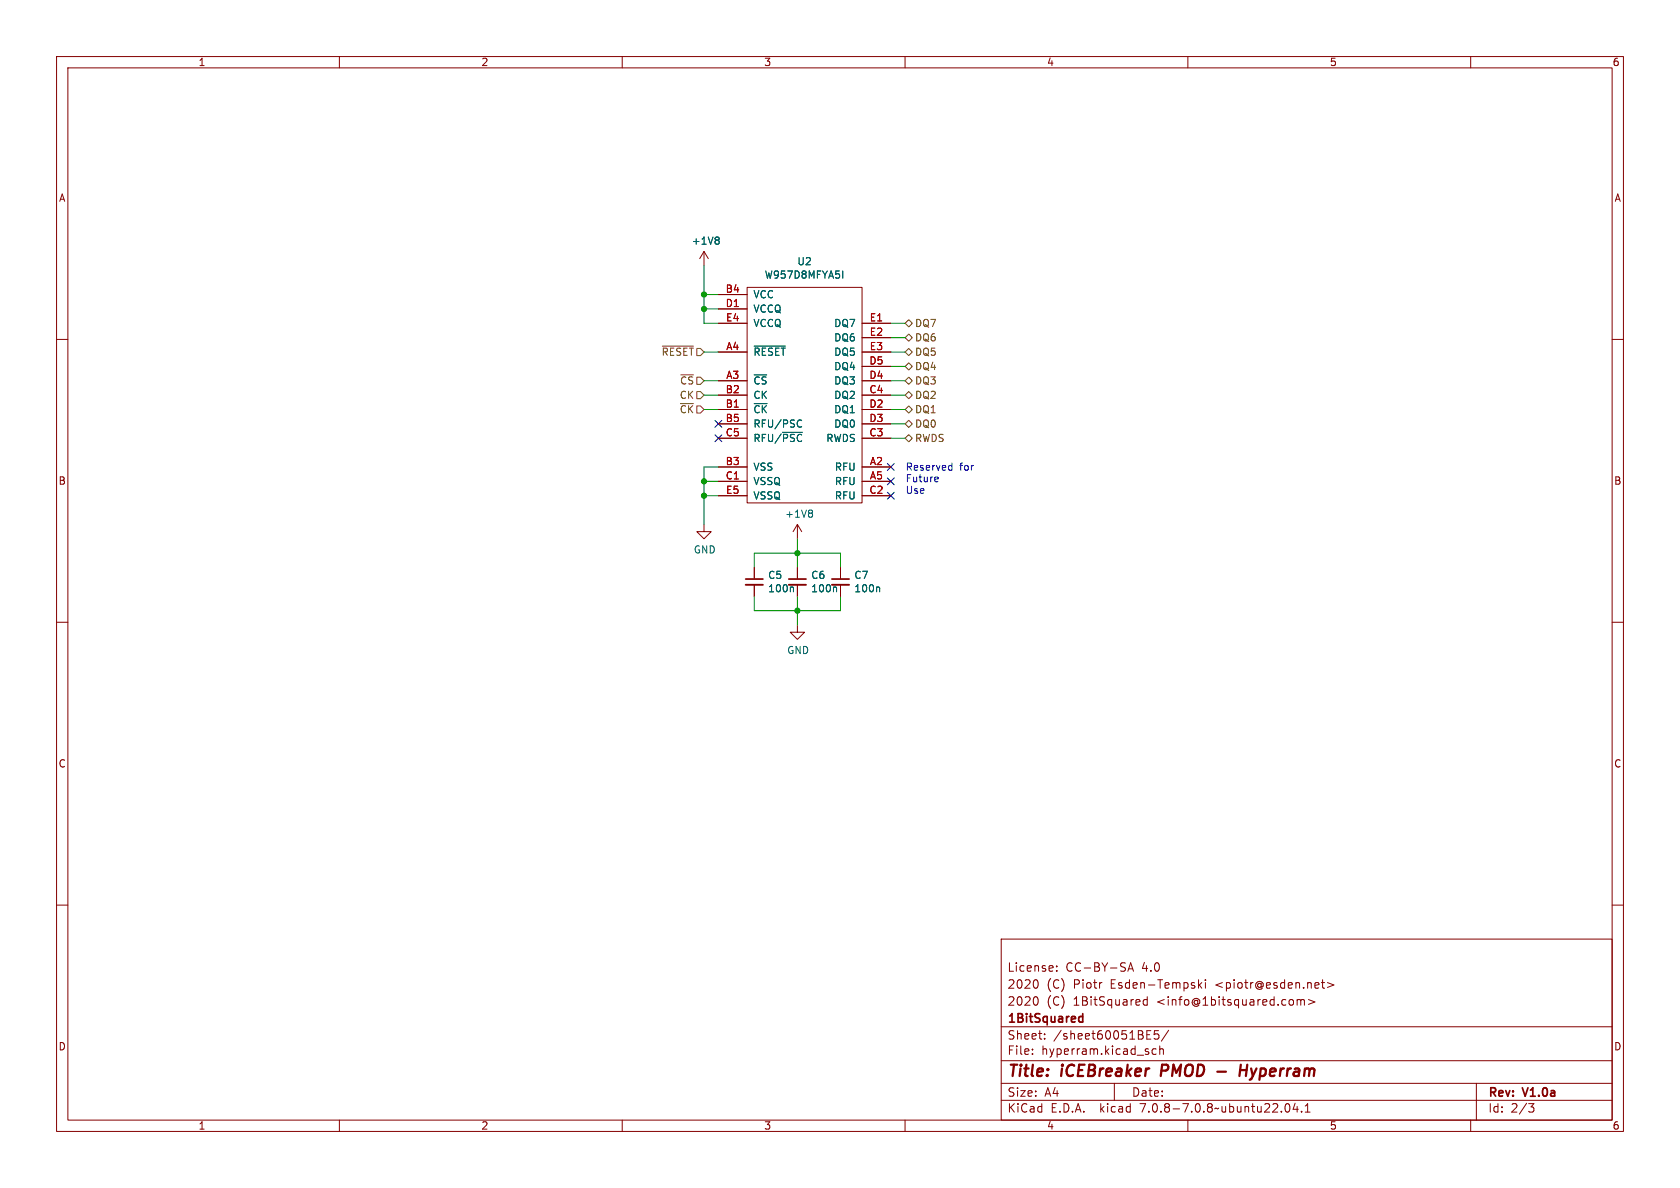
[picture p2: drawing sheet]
<svg xmlns="http://www.w3.org/2000/svg" width="297mm" height="210mm" viewBox="0 0 297 210" stroke-linecap="round" stroke-linejoin="round" font-family="sans-serif">
<g fill="none" stroke="#840000" stroke-width=".18">
<path d="M10 10h277v190h-277zM12 12h273v186h-273zM60 10v2M110 10v2M160 10v2M210 10v2M260 10v2M10 60h2M124.5 44.5l-.8 1.2M124.5 44.5v2.5M124.5 44.5l.7 1.2M127 52.1h5.1"/>
<path d="M127 54.6h5.1M127 57.2h5.1M132.1 50.8h20.3v38.1h-20.3zM152.4 57.2h5.1M152.4 59.7h5.1M285 60h2M127 67.3h5.1M127 62.2h5.1M127 72.4h5.1M127 69.9h5.1M127 74.9h5.1M127 77.5h5.1"/>
<path d="M152.4 67.3h5.1M152.4 62.2h5.1M152.4 72.4h5.1M152.4 69.9h5.1M152.4 74.9h5.1M152.4 77.5h5.1M152.4 64.8h5.1M124.5 92.7v1.3h1.2l-1.2 1.3-1.3-1.3h1.3M127 82.6h5.1M127 85.1h5.1M127 87.6h5.1M141 92.7v2.6"/>
<path d="M141 92.7l-.8 1.3M141 92.7l.7 1.3M152.4 82.6h5.1M152.4 85.1h5.1M152.4 87.6h5.1M10 110h2M133.3 100.3v1.9M133.3 103.4v2M141 110.5v1.3h1.2l-1.2 1.2-1.3-1.2h1.3M141 100.3v1.9M141 103.4v2M148.6 100.3v1.9"/>
<path d="M148.6 103.4v2M285 110h2M10 160h2M285 160h2M177 166h108v32h-108zM183.2 176.2a.94 .94 0 0 1 0 1.5M183.2 173.2a.94 .94 0 0 1 0 1.5M186.8 171.6v.1M186.8 170.8v.1M199.4 171.7l.5-1.5 .5 1.5M199.5 171.3h.7M202.8 176.2v1.5"/>
<path d="M202.8 176.8l-.4-.1-.3 .3v.4l.1 .2h.6M211.9 173.2v1.5M212 174.1l.5 .6M212.5 173.7l-.6 .6M213.1 173.2v.1M213.1 173.7v1M229.3 176.7v1M229.3 176.8l.4-.1 .3 .2M230 176.9l.2-.2 .3 .1 .1 .9M230 176.9v.8M231.3 176.7l1.2 .4-1.2 .5M233.6 173.7h.6"/>
<path d="M233.8 173.2v1.3l.4 .2M234.7 173.7l1.1 .4-1.1 .5M60 198v2M110 198v2M160 198v2M177 194.5h108M177 191.5h108M177 187.5h108M177 181.5h108M182.5 186.3v.1M182.5 185.5v.1M184.7 183.6v.1"/>
<path d="M184.7 182.8v.1M197 191.5v3M202.7 182.9h.5M202.7 183.7h.8M202.7 182.2h.8M204.4 185.5l-.4-.1-.3 .3v.4l.1 .2h.6M204.8 182.2h-.7l-.1 .7 .2-.1h.5l.2 .3-.1 .5-.2 .1-.6-.1M205 185.5l.2-.1 .4 .1 .1 .9M205 184.9v1.5M206.6 182.1l-1.3 2M210 198v2M227.3 195.2l.2-.1a.81 .81 0 0 1 .6 .6 .81 .81 0 0 1-.3 .8l-.1 .1a.81 .81 0 0 1-.4-1.4z"/>
<path d="M229 195l-.4 1.1h.9M229.3 195.6v1M230.1 196.5v.1M230.7 196.6h.9M230.7 195.5l.5-.4v1.5M260 198v2M261 191.5v6.5M270.2 195.1h1l-.5 .6 .4 .1 .1 .5-.3 .3h-.4"/>
</g>
<path d="M205.5 188.2l-.3 2M215.2 189.4h1.5M219.2 189.2h1.2M219.4 188.2l-.3 2M220.5 188.2l-.2 2" fill="none" stroke="#840000" stroke-width=".4"/>
<path d="M131.8 102.4h3.1M139.4 102.4h3.1M147.1 102.4h3M190.8 179.8h.6M191.4 179.2v1.5M190.8 180.6h.6" fill="none" stroke="#840000" stroke-width=".3"/>
<path d="M131.8 103.4h3.1M139.4 103.4h3.1M147.1 103.4h3" fill="none" stroke="#840000" stroke-width=".33"/>
<path d="M126.9 41.9l.2 .2-.2 .3 .2 .3v.2l-.2 .3M149 47.9v1.3M133.3 61.2h5.5M138.3 76.4h3.5M141.4 74.2l.3 .2M141.7 75.4l-.3 .1M143.4 90.2l.2 .2-.2 .3 .2 .3v.2l-.2 .2M140.1 103.8l.2 .2v.6M147.7 103.8l.2 .2v.6M155.3 103.8l.2 .2v.6" fill="none" stroke="#006464" stroke-width=".18"/>
<path d="M160 59.7l.7-.6 .6 .6-.6 .6zM160 57.2l.7-.7 .6 .7-.6 .6zM117.1 61.2h5.5M123.2 69.2h.6l.7 .7-.7 .6h-.6zM160 67.3l.7-.6 .6 .6-.6 .6zM160 64.8l.7-.7 .6 .7-.6 .6zM160 77.5l.7-.7 .6 .7-.6 .6zM160 69.9l.7-.7 .6 .7-.6 .6zM160 62.2l.7-.6 .6 .6-.6 .7zM160.7 71.8l.6 .6-.6 .6-.7-.6zM160.7 74.3l.6 .6-.6 .7-.7-.7z" fill="none" stroke="#725600" stroke-width=".18"/>
<path d="M165.4 84.3l.4 .1 .1 .2-.6 .1M165.8 85.1l-.4 .1M167.9 82.3h.4M168.3 81.9v1.2M168.3 83.1h-.4" fill="none" stroke="#0000c2" stroke-width=".18"/>
<g fill="none" stroke="#009600" stroke-width=".18">
<path d="M124.5 47v10.2h2.5M124.5 52.1h2.5M124.5 54.6h2.5M157.5 57.2h2.5M157.5 59.7h2.5M124.5 69.9h2.5M124.5 62.2h2.5M124.5 67.3h2.5M124.5 72.4h2.5M157.5 69.9h2.5M157.5 62.2h2.5M157.5 67.3h2.5"/>
<path d="M157.5 72.4h2.5M157.5 74.9h2.5M157.5 77.5h2.5M157.5 64.8h2.5M124.5 87.6h2.5M124.5 85.1h2.5M127 82.6h-2.5v10.1M141 95.3v5M133.3 100.3v-2.5h15.3v2.5M133.3 105.4v2.6h15.3v-2.6M141 105.4v5.1"/>
</g>
<path d="M126.4 76.9l1.2 1.2M126.4 74.3l1.2 1.2M127.6 76.9l-1.2 1.2M127.6 74.3l-1.2 1.2M156.9 81.9l1.2 1.3M156.9 84.5l1.2 1.2M156.9 87l1.2 1.2M158.1 81.9l-1.2 1.3M158.1 84.5l-1.2 1.2M158.1 87l-1.2 1.2" fill="none" stroke="#000084" stroke-width=".18"/>
<g fill="#009600" stroke="#009600" stroke-width=".18">
<circle cx="141" cy="108" r=".46"/>
<circle cx="124.5" cy="85.1" r=".46"/>
<circle cx="124.5" cy="87.6" r=".46"/>
<circle cx="141" cy="97.8" r=".46"/>
<circle cx="124.5" cy="54.6" r=".46"/>
<circle cx="124.5" cy="52.1" r=".46"/>
</g>
<g font-size="2.8" fill="#840000">
<text x="178" y="190.9">Title:</text>
<text x="187.7" y="190.9">iCEBreaker</text>
<text x="206.1" y="190.9">PMOD</text>
<text x="221.6" y="190.9">Hyperram</text>
</g>
<g font-size="2.1" fill="#840000">
<text x="178" y="172">License:</text>
<text x="188.4" y="172">CC-BY-SA</text>
<text x="201.9" y="172">4.0</text>
<text x="178" y="178">2020</text>
<text x="178" y="175">2020</text>
<text x="185" y="178">(C)</text>
<text x="185" y="175">(C)</text>
<text x="189.8" y="178">1BitSquared</text>
<text x="189.8" y="175">Piotr</text>
<text x="196.5" y="175">Esden-Tempski</text>
<text x="204.7" y="178">&lt;info@1bitsquared.com&gt;</text>
<text x="215.1" y="175">&lt;piotr@esden.net&gt;</text>
<text x="178" y="184">Sheet:</text>
<text x="178" y="181.2">1BitSquared</text>
<text x="186.2" y="184">/sheet60051BE5/</text>
<text x="178" y="186.7">File:</text>
<text x="184.1" y="186.7">hyperram.kicad_sch</text>
<text x="178" y="196.9">KiCad</text>
<text x="178" y="194.1">Size:</text>
<text x="184.7" y="194.1">A4</text>
<text x="185.7" y="196.9">E.D.A.</text>
<text x="194.6" y="196.9">kicad</text>
<text x="200" y="194.1">Date:</text>
<text x="201.8" y="196.9">7.0.8-7.0.8~ubuntu22.04.1</text>
<text x="263" y="194.3">Rev:</text>
<text x="263" y="196.9">Id:</text>
<text x="267.1" y="196.9">2/3</text>
<text x="269.4" y="194.3">V1.0a</text>
</g>
<g font-size="1.8" fill="#840000">
<text x="35" y="11.9">1</text>
<text x="85" y="11.9">2</text>
<text x="135" y="11.9">3</text>
<text x="185" y="11.9">4</text>
<text x="235" y="11.9">5</text>
<text x="285" y="11.9">6</text>
<text x="10.3" y="35.9">A</text>
<text x="285.3" y="35.9">A</text>
<text x="10.3" y="85.9">B</text>
<text x="285.3" y="85.9">B</text>
<text x="10.3" y="135.9">C</text>
<text x="285.3" y="135.9">C</text>
<text x="10.3" y="185.9">D</text>
<text x="285.3" y="185.9">D</text>
<text x="35" y="199.9">1</text>
<text x="85" y="199.9">2</text>
<text x="135" y="199.9">3</text>
<text x="185" y="199.9">4</text>
<text x="235" y="199.9">5</text>
<text x="285" y="199.9">6</text>
</g>
<g font-size="1.8" fill="#006464">
<text x="122.2" y="43.5">+1V8</text>
<text x="140.9" y="47.1">U2</text>
<text x="133.1" y="52.9">VCC</text>
<text x="135.1" y="49.5">W957D8MFYA5I</text>
<text x="133.1" y="55.5">VCCQ</text>
<text x="133.1" y="58">VCCQ</text>
<text x="147.4" y="58">DQ7</text>
<text x="133.1" y="63.1">~{RESET}</text>
<text x="147.4" y="65.6">DQ4</text>
<text x="147.4" y="60.6">DQ6</text>
<text x="147.4" y="63.1">DQ5</text>
<text x="133.1" y="68.2">~{CS}</text>
<text x="133.1" y="70.7">CK</text>
<text x="147.4" y="70.7">DQ2</text>
<text x="147.4" y="68.2">DQ3</text>
<text x="133.1" y="73.3">~{CK}</text>
<text x="133.1" y="75.8">RFU/PSC</text>
<text x="147.4" y="73.3">DQ1</text>
<text x="147.4" y="75.8">DQ0</text>
<text x="133.1" y="83.4">VSS</text>
<text x="133.1" y="78.3">RFU/~{PSC}</text>
<text x="146" y="78.3">RWDS</text>
<text x="147.5" y="83.4">RFU</text>
<text x="133.1" y="86">VSSQ</text>
<text x="133.1" y="88.5">VSSQ</text>
<text x="147.5" y="86">RFU</text>
<text x="147.5" y="88.5">RFU</text>
<text x="138.7" y="91.7">+1V8</text>
<text x="122.6" y="98">GND</text>
<text x="135.7" y="102.5">C5</text>
<text x="135.7" y="104.9">100n</text>
<text x="143.3" y="102.5">C6</text>
<text x="143.3" y="104.9">100n</text>
<text x="150.9" y="102.5">C7</text>
<text x="150.9" y="104.9">100n</text>
<text x="139.1" y="115.8">GND</text>
</g>
<g font-size="1.8" fill="#a90000">
<text x="128.2" y="51.8">B4</text>
<text x="128.2" y="54.4">D1</text>
<text x="128.3" y="56.9">E4</text>
<text x="153.7" y="56.9">E1</text>
<text x="153.7" y="59.4">E2</text>
<text x="128.3" y="62">A4</text>
<text x="153.6" y="64.5">D5</text>
<text x="153.7" y="62">E3</text>
<text x="128.2" y="69.6">B2</text>
<text x="128.3" y="67.1">A3</text>
<text x="153.6" y="69.6">C4</text>
<text x="153.6" y="67.1">D4</text>
<text x="128.2" y="72.1">B1</text>
<text x="128.2" y="74.7">B5</text>
<text x="128.2" y="77.2">C5</text>
<text x="153.6" y="77.2">C3</text>
<text x="153.6" y="72.1">D2</text>
<text x="153.6" y="74.7">D3</text>
<text x="128.2" y="82.3">B3</text>
<text x="153.7" y="82.3">A2</text>
<text x="128.2" y="84.8">C1</text>
<text x="128.3" y="87.4">E5</text>
<text x="153.6" y="87.4">C2</text>
<text x="153.7" y="84.8">A5</text>
</g>
<g font-size="1.8" fill="#725600">
<text x="161.7" y="58">DQ7</text>
<text x="116.9" y="63.1">~{RESET}</text>
<text x="161.7" y="65.6">DQ4</text>
<text x="161.7" y="60.6">DQ6</text>
<text x="161.7" y="63.1">DQ5</text>
<text x="120.1" y="70.7">CK</text>
<text x="120.1" y="68.2">~{CS}</text>
<text x="161.7" y="68.2">DQ3</text>
<text x="161.7" y="70.7">DQ2</text>
<text x="120.1" y="73.3">~{CK}</text>
<text x="161.7" y="73.3">DQ1</text>
<text x="161.7" y="75.8">DQ0</text>
<text x="161.7" y="78.3">RWDS</text>
</g>
<g font-size="1.8" fill="#0000c2">
<text x="160" y="83.3">Reserved</text>
<text x="169.7" y="83.3">for</text>
<text x="160" y="85.3">Future</text>
<text x="160" y="87.4">Use</text>
</g>
</svg>
